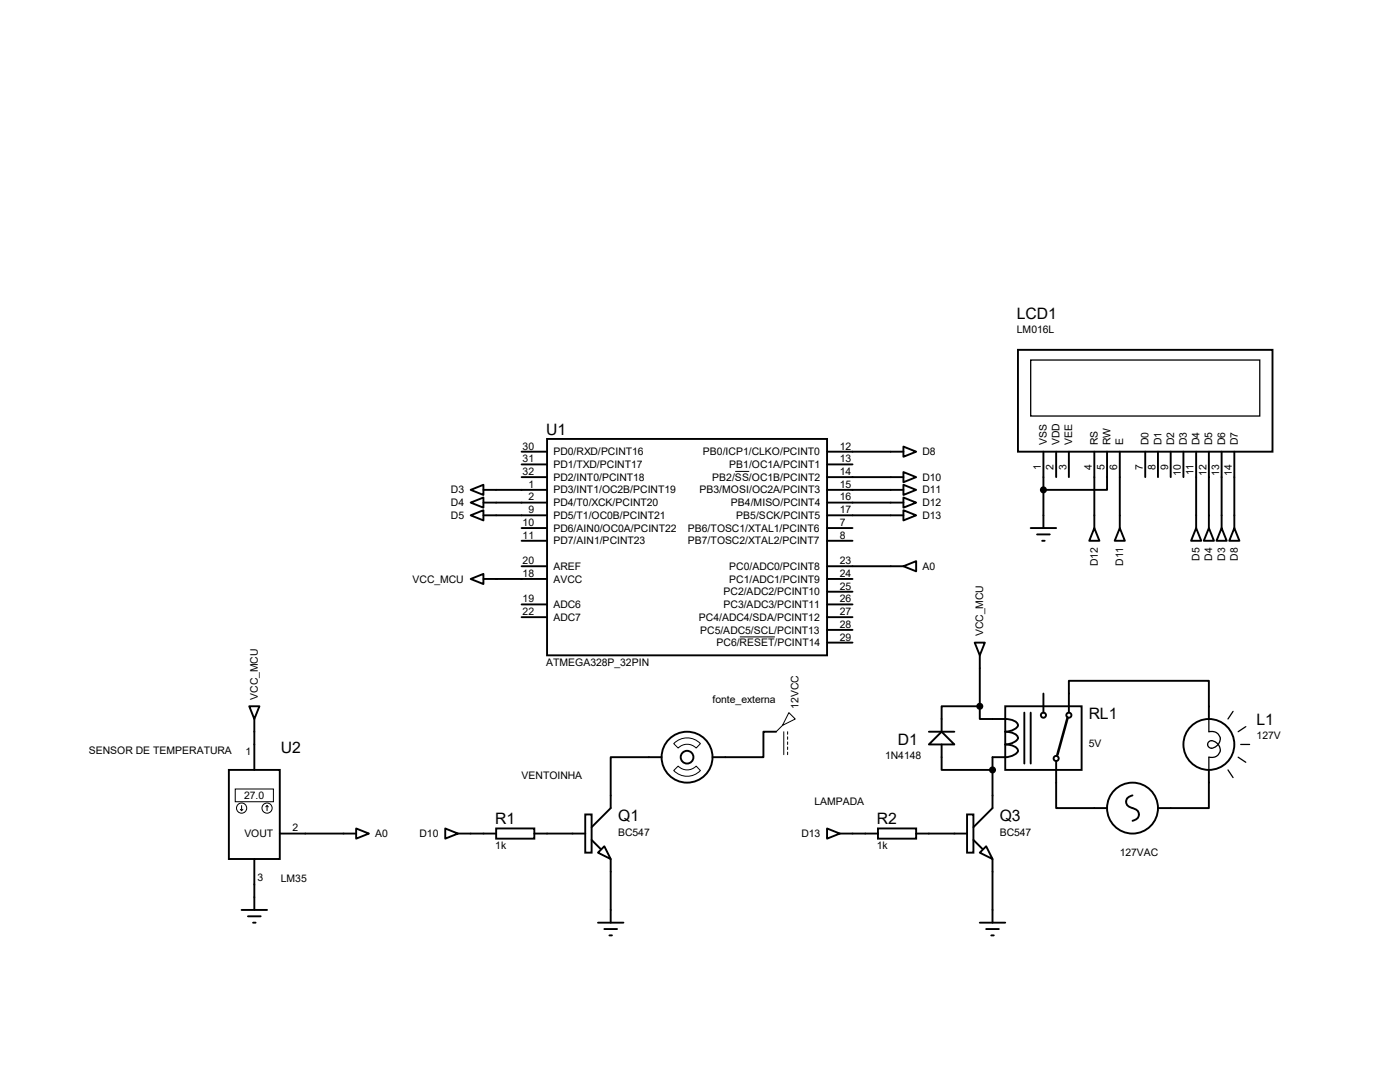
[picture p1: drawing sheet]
<svg xmlns="http://www.w3.org/2000/svg" width="279mm" height="216mm" viewBox="0 0 279 216" stroke-linecap="round" stroke-linejoin="round" font-family="sans-serif">
<g fill="none" stroke="#000" stroke-width=".38">
<path d="M203.2 69.8h50.8v20.3h-50.8zM93.9 97.7l2.6-1v2.1zM96.5 97.7h12.7M104.1 95.2h5.1M104.1 90.1h5.1M104.1 92.7h5.1M109.2 87.6h55.9v43.2h-55.9zM165.1 95.2h15.2M165.1 90.1h15.2M165.1 97.7h15.2M165.1 92.7h5M180.3 94.2l2.5 1-2.5 1z"/>
<path d="M180.3 89.1l2.5 1-2.5 1zM180.3 96.7l2.5 1-2.5 1.1zM180.3 99.3l2.5 1-2.5 1zM208.2 90.1v15.3M210.8 90.1v5.1M213.3 90.1v5.1M218.4 90.1v15.3M220.9 90.1v7.6h-12.7M223.5 90.1v15.3M228.6 90.1v5.1M231.1 90.1v5.1M233.6 90.1v5.1"/>
<path d="M236.2 90.1v5.1M238.7 90.1v15.3M241.3 90.1v15.3M243.8 90.1v15.3M246.3 90.1v15.3M93.9 115.5l2.6-1v2zM93.9 100.3l2.6-1v2zM93.9 102.8l2.6-1v2zM96.5 115.5h12.7M96.5 102.8h12.7M96.5 100.3h12.7M104.1 113h5.1"/>
<path d="M104.1 105.4h5.1M104.1 107.9h5.1M165.1 115.5h5M165.1 113h15.2M165.1 102.8h15.2M165.1 100.3h15.2M165.1 105.4h5M165.1 107.9h5M165.1 118.1h5M180.3 113l2.5-1v2zM180.3 101.8l2.5 1-2.5 1zM205.7 105.4h5.1"/>
<path d="M207 106.6h2.5M208 107.9h.5M218.4 105.4l1 2.5h-2zM223.5 105.4l1 2.5h-2zM238.7 105.4l1 2.5h-2zM241.3 105.4l1 2.5h-2.1zM243.8 105.4l1 2.5h-2zM246.3 105.4l1.1 2.5h-2.1zM104.1 123.1h5.1M104.1 120.6h5.1M165.1 128.2h5M165.1 125.7h5"/>
<path d="M165.1 123.1h5M165.1 120.6h5M194.5 128.2h2.1l-1.1 2.6zM195.5 130.8v10.1M208.2 138.4v3.8M45.7 153.6h10.1v17.8h-10.1zM49.7 140.9h2.1l-1 2.6zM50.8 143.5v10.1M132 151.1h-10.1v10.1l-3.8 3.9M154.9 146h-2.5v5.1h-10.2M185.4 146h5.1M187.9 146l2.6 2.5h-5.1z"/>
<path d="M187.9 148.5v5.1h10.2M195.5 140.9h-7.6v5.1M195.5 140.9v2.6h2.6a8.5 8.5 0 0 1 4.3 .3 .88 .88 0 0 1 .8 .9 .88 .88 0 0 1-.8 .9l-1.8 .4a2.31 2.31 0 0 1 2.6 1.3 2.69 2.69 0 0 1-2.6 1.2 2.31 2.31 0 0 1 2.6 1.3 2.69 2.69 0 0 1-2.6 1.3h-2.5v10.1l-3.8 3.9M200.6 140.9h15.3v12.7h-15.3zM204.4 142.2v10.2M205.7 142.2v10.2M210.8 151.8v9.4h10.1M213.3 142.2v-6.4h28v7.7M226 158.7a1.27 1.27 0 0 0-1.3 1.3 1.27 1.27 0 0 0 1.3 1.2 1.27 1.27 0 0 1 1.3 1.3 1.27 1.27 0 0 1-1.3 1.3M241.3 153.6v7.6h-10.2M50.8 171.4v10.2M55.8 166.3h15.3"/>
<path d="M71.1 165.3l2.5 1-2.5 1zM88.9 165.3l2.5 1-2.5 1zM91.4 166.3h7.6M99 165.3h7.6v2h-7.6zM106.6 166.3h10.2M116.8 162.5h1.3v7.6h-1.3zM118.1 167.6l1.7 1.8M120.6 168.9l1.3 2.5-2.6-1.3zM121.9 171.4v12.7M165.1 165.3l2.5 1-2.5 1zM167.6 166.3h7.6M175.2 165.3h7.6v2h-7.6z"/>
<path d="M182.8 166.3h10.2M193 162.5h1.3v7.6h-1.3zM194.3 167.6l1.7 1.8M195.5 170.1l1.3-1.2 1.3 2.5zM198.1 171.4v12.7M48.2 181.6h5.1M49.5 182.8h2.5M50.5 184.1h.5M119.3 184.1h5.1M120.6 185.4h2.5M121.6 186.6h.5M195.5 184.1h5.1"/>
<path d="M196.8 185.4h2.5M197.8 186.6h.5"/>
<circle cx="137.1" cy="151.1" r="5.1"/>
<circle cx="137.1" cy="151.1" r="1.27"/>
<circle cx="208.2" cy="142.7" r=".51"/>
<circle cx="210.8" cy="151.3" r=".51"/>
<circle cx="213.3" cy="142.7" r=".51"/>
<circle cx="241.3" cy="148.5" r="5.1"/>
<circle cx="226" cy="161.2" r="5.1"/>
</g>
<g fill="none" stroke="#000" stroke-width=".2">
<path d="M146.7 94.1h2.8M147.7 127.1h6.9M46.9 157.4h7.7v2.6h-7.7zM134.5 148.4a3.7 3.7 0 0 1 5.3 0l-.9 .9a2.51 2.51 0 0 0-3.6 0zM135.3 152.9a2.51 2.51 0 0 0 3.6 0l.9 .9a3.7 3.7 0 0 1-5.3 0zM156.2 144.7l-1.3 1.3M156.4 146v4.6M157.2 146v.5M157.2 147v.5M157.2 148v.5M157.2 149.1v.5M157.2 150.1v.5"/>
<path d="M157.4 142.2l1.3 1.3-2.5 1.2zM48 161.5l.2 .3M48.2 160.7v1.1M48.5 161.5l-.3 .3M53.3 160.7l-.3 .3M53.3 160.7l.3 .3M53.3 160.7v1.1"/>
<circle cx="48.2" cy="161.2" r="1.02"/>
<circle cx="53.3" cy="161.2" r="1.02"/>
</g>
<path d="M205.7 71.8h45.7v11.2h-45.7zM241.3 143.5v2.5a1.65 1.65 0 0 1 2.1 .9 1.65 1.65 0 0 1-.9 2.2 .83 .83 0 0 1-1.2 0 .83 .83 0 0 1 0-1.2 .83 .83 0 0 1 1.2 .1 1.66 1.66 0 0 1 .9 2.1 1.66 1.66 0 0 1-2.1 1v2.5M245.1 153.6l1 1.6M246.1 141.9l-1 1.6M247.1 151.1l1.5 1M247.6 148.5h1.8M248.6 145l-1.5 1" fill="none" stroke="#000" stroke-width=".25"/>
<path d="M213.1 143.2l-2.1 7.4" fill="none" stroke="#000" stroke-width=".51"/>
<g fill="#000" stroke="#000" stroke-width=".38">
<circle cx="208.2" cy="97.7" r=".51"/>
<circle cx="195.5" cy="140.9" r=".51"/>
<circle cx="198.1" cy="153.6" r=".51"/>
</g>
<g font-size="3.1">
<text x="202.9" y="63.6">LCD1</text>
<text x="109" y="86.7">U1</text>
<text x="217.3" y="143.6">RL1</text>
<text x="179.2" y="148.6">D1</text>
<text x="250.8" y="144.7">L1</text>
<text x="56" y="150.2">U2</text>
<text x="98.8" y="164.4">R1</text>
<text x="123.4" y="163.9">Q1</text>
<text x="175" y="164.4">R2</text>
<text x="199.5" y="163.9">Q3</text>
</g>
<g font-size="2.1">
<text x="202.9" y="66.5">LM016L</text>
<text x="104.3" y="89.7">30</text>
<text x="167.6" y="89.7">12</text>
<text x="208.9" y="88.9" transform="rotate(-90 208.9 88.9)">VSS</text>
<text x="211.5" y="88.9" transform="rotate(-90 211.5 88.9)">VDD</text>
<text x="214" y="88.9" transform="rotate(-90 214 88.9)">VEE</text>
<text x="219.1" y="88.9" transform="rotate(-90 219.1 88.9)">RS</text>
<text x="221.6" y="88.9" transform="rotate(-90 221.6 88.9)">RW</text>
<text x="224.2" y="88.9" transform="rotate(-90 224.2 88.9)">E</text>
<text x="229.2" y="88.9" transform="rotate(-90 229.2 88.9)">D0</text>
<text x="231.8" y="88.9" transform="rotate(-90 231.8 88.9)">D1</text>
<text x="234.3" y="88.9" transform="rotate(-90 234.3 88.9)">D2</text>
<text x="236.9" y="88.9" transform="rotate(-90 236.9 88.9)">D3</text>
<text x="239.4" y="88.9" transform="rotate(-90 239.4 88.9)">D4</text>
<text x="241.9" y="88.9" transform="rotate(-90 241.9 88.9)">D5</text>
<text x="244.5" y="88.9" transform="rotate(-90 244.5 88.9)">D6</text>
<text x="247" y="88.9" transform="rotate(-90 247 88.9)">D7</text>
<text x="104.3" y="94.8">32</text>
<text x="104.3" y="92.2">31</text>
<text x="110.4" y="95.9">PD2/INT0/PCINT18</text>
<text x="110.4" y="93.4">PD1/TXD/PCINT17</text>
<text x="110.4" y="90.8">PD0/RXD/PCINT16</text>
<text x="140.3" y="90.8">PB0/ICP1/CLKO/PCINT0</text>
<text x="142.2" y="95.9">PB2/SS/OC1B/PCINT2</text>
<text x="145.5" y="93.4">PB1/OC1A/PCINT1</text>
<text x="167.6" y="92.2">13</text>
<text x="167.6" y="94.8">14</text>
<text x="184.1" y="95.9">D10</text>
<text x="184.1" y="90.8">D8</text>
<text x="207.7" y="93.8" transform="rotate(-90 207.7 93.8)">1</text>
<text x="210.3" y="93.8" transform="rotate(-90 210.3 93.8)">2</text>
<text x="212.8" y="93.8" transform="rotate(-90 212.8 93.8)">3</text>
<text x="217.9" y="93.8" transform="rotate(-90 217.9 93.8)">4</text>
<text x="220.4" y="93.8" transform="rotate(-90 220.4 93.8)">5</text>
<text x="223" y="93.8" transform="rotate(-90 223 93.8)">6</text>
<text x="228.1" y="93.8" transform="rotate(-90 228.1 93.8)">7</text>
<text x="230.6" y="93.8" transform="rotate(-90 230.6 93.8)">8</text>
<text x="233.1" y="93.8" transform="rotate(-90 233.1 93.8)">9</text>
<text x="235.7" y="95" transform="rotate(-90 235.7 95)">10</text>
<text x="238.2" y="94.8" transform="rotate(-90 238.2 94.8)">11</text>
<text x="240.8" y="95" transform="rotate(-90 240.8 95)">12</text>
<text x="243.3" y="95" transform="rotate(-90 243.3 95)">13</text>
<text x="245.8" y="95" transform="rotate(-90 245.8 95)">14</text>
<text x="90" y="98.5">D3</text>
<text x="90" y="101">D4</text>
<text x="105.5" y="99.9">2</text>
<text x="105.5" y="97.3">1</text>
<text x="110.4" y="101">PD4/T0/XCK/PCINT20</text>
<text x="110.4" y="98.5">PD3/INT1/OC2B/PCINT19</text>
<text x="139.6" y="98.5">PB3/MOSI/OC2A/PCINT3</text>
<text x="145.9" y="101">PB4/MISO/PCINT4</text>
<text x="167.6" y="97.3">15</text>
<text x="167.6" y="99.9">16</text>
<text x="184.1" y="98.5">D11</text>
<text x="184.1" y="101">D12</text>
<text x="90" y="103.5">D5</text>
<text x="104.3" y="104.9">10</text>
<text x="104.3" y="107.5">11</text>
<text x="105.5" y="102.4">9</text>
<text x="110.4" y="106.1">PD6/AIN0/OC0A/PCINT22</text>
<text x="110.4" y="103.5">PD5/T1/OC0B/PCINT21</text>
<text x="137.3" y="106.1">PB6/TOSC1/XTAL1/PCINT6</text>
<text x="146.9" y="103.5">PB5/SCK/PCINT5</text>
<text x="167.6" y="102.4">17</text>
<text x="167.6" y="107.5">8</text>
<text x="167.6" y="104.9">7</text>
<text x="184.1" y="103.5">D13</text>
<text x="104.3" y="112.6">20</text>
<text x="110.4" y="113.7">AREF</text>
<text x="110.4" y="108.6">PD7/AIN1/PCINT23</text>
<text x="137.3" y="108.6">PB7/TOSC2/XTAL2/PCINT7</text>
<text x="145.5" y="113.7">PC0/ADC0/PCINT8</text>
<text x="167.6" y="112.6">23</text>
<text x="184.1" y="113.7">A0</text>
<text x="219.1" y="113" transform="rotate(-90 219.1 113)">D12</text>
<text x="224.2" y="112.9" transform="rotate(-90 224.2 112.9)">D11</text>
<text x="239.4" y="111.8" transform="rotate(-90 239.4 111.8)">D5</text>
<text x="241.9" y="111.8" transform="rotate(-90 241.9 111.8)">D4</text>
<text x="244.5" y="111.8" transform="rotate(-90 244.5 111.8)">D3</text>
<text x="247" y="111.8" transform="rotate(-90 247 111.8)">D8</text>
<text x="82.3" y="116.2">VCC_MCU</text>
<text x="104.3" y="115.1">18</text>
<text x="110.4" y="116.2">AVCC</text>
<text x="144.4" y="118.8">PC2/ADC2/PCINT10</text>
<text x="145.5" y="116.2">PC1/ADC1/PCINT9</text>
<text x="167.6" y="117.6">25</text>
<text x="167.6" y="115.1">24</text>
<text x="104.3" y="120.2">19</text>
<text x="104.3" y="122.7">22</text>
<text x="110.4" y="121.3">ADC6</text>
<text x="110.4" y="123.9">ADC7</text>
<text x="139.5" y="123.9">PC4/ADC4/SDA/PCINT12</text>
<text x="144.4" y="121.3">PC3/ADC3/PCINT11</text>
<text x="167.6" y="125.3">28</text>
<text x="167.6" y="122.7">27</text>
<text x="167.6" y="120.2">26</text>
<text x="139.7" y="126.4">PC5/ADC5/SCL/PCINT13</text>
<text x="143" y="128.9">PC6/RESET/PCINT14</text>
<text x="167.6" y="127.8">29</text>
<text x="196.2" y="127" transform="rotate(-90 196.2 127)">VCC_MCU</text>
<text x="109" y="132.8">ATMEGA328P_32PIN</text>
<text x="51.4" y="139.7" transform="rotate(-90 51.4 139.7)">VCC_MCU</text>
<text x="142.2" y="140.3">fonte_externa</text>
<text x="159.4" y="141.4" transform="rotate(-90 159.4 141.4)">12VCC</text>
<text x="217.3" y="149">5V</text>
<text x="250.8" y="147.5">127V</text>
<text x="17.7" y="150.5">SENSOR DE TEMPERATURA</text>
<text x="49" y="150.7">1</text>
<text x="104.1" y="155.5">VENTOINHA</text>
<text x="176.7" y="151.5">1N4148</text>
<text x="48.7" y="159.4">27.0</text>
<text x="162.5" y="160.6">LAMPADA</text>
<text x="48.8" y="167">VOUT</text>
<text x="58.4" y="165.9">2</text>
<text x="74.9" y="167">A0</text>
<text x="83.7" y="167">D10</text>
<text x="123.4" y="166.8">BC547</text>
<text x="159.9" y="167">D13</text>
<text x="199.5" y="166.8">BC547</text>
<text x="98.8" y="169.4">1k</text>
<text x="175" y="169.4">1k</text>
<text x="223.5" y="170.8">127VAC</text>
<text x="51.4" y="175.9">3</text>
<text x="56" y="176">LM35</text>
</g>
</svg>
